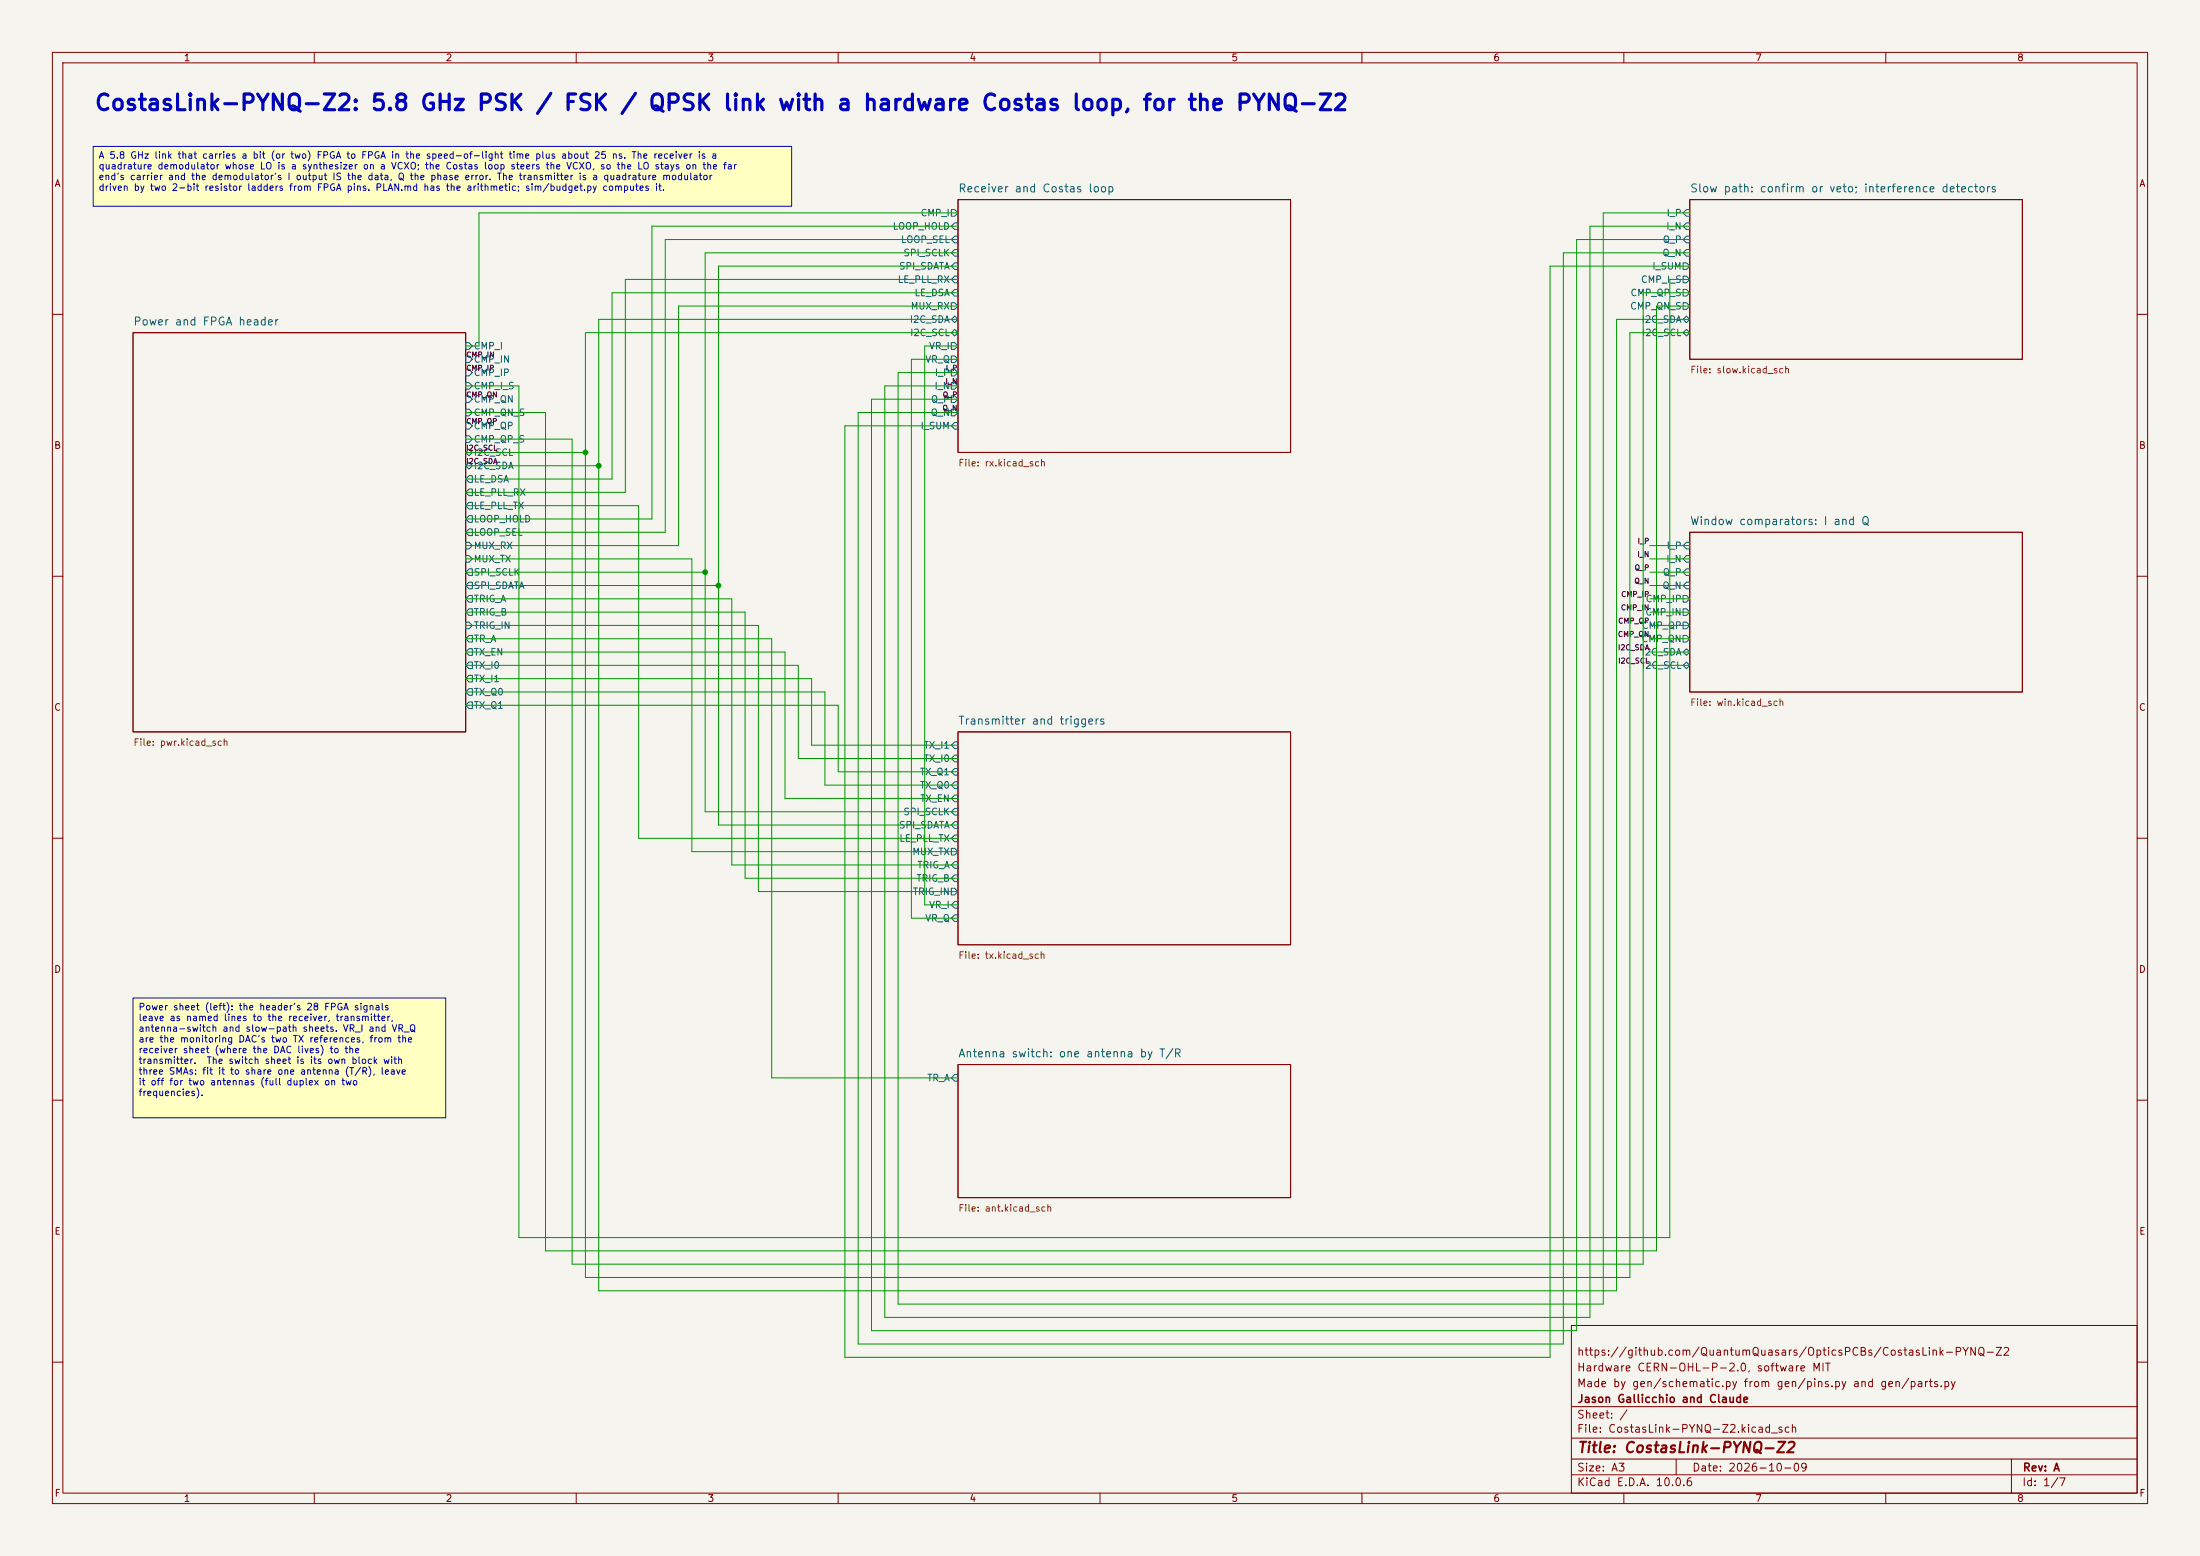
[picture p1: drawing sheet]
(kicad_sch
 (version 20260306)
 (generator "eeschema")
 (generator_version "10.0")
 (paper "A3")
 (title_block
  (title "CostasLink-PYNQ-Z2")
  (date "2026-10-09")
  (rev "A")
  (company "Jason Gallicchio and Claude")
  (comment 1 "Made by gen/schematic.py from gen/pins.py and gen/parts.py")
  (comment 2 "Hardware CERN-OHL-P-2.0, software MIT")
  (comment 3 "https://github.com/QuantumQuasars/OpticsPCBs/CostasLink-PYNQ-Z2"))
 (lib_symbols)
 (text "CostasLink-PYNQ-Z2: 5.8 GHz PSK / FSK / QPSK link with a hardware Costas loop, for the PYNQ-Z2"
  (exclude_from_sim no)
  (at 17.78 21.59 0)
  (effects (font (size 3 3)
    (bold yes)) (justify left bottom)))
 (text_box "A 5.8 GHz link that carries a bit (or two) FPGA to FPGA in the speed-of-light time plus about 25 ns. The receiver is a\nquadrature demodulator whose LO is a synthesizer on a VCXO; the Costas loop steers the VCXO, so the LO stays on the far\nend's carrier and the demodulator's I output IS the data, Q the phase error. The transmitter is a quadrature modulator\ndriven by two 2-bit resistor ladders from FPGA pins. PLAN.md has the arithmetic; sim/budget.py computes it."
  (exclude_from_sim no)
  (at 17.78 27.94 0)
  (size 133.35 11.43)
  (margins 0.9525 0.9525 0.9525 0.9525)
  (stroke (width 0) (type default))
  (fill (type color) (color 255 255 194 1))
  (effects (font (size 1.27 1.27)) (justify left top)))
 (text_box "Power sheet (left): the header's 28 FPGA signals\nleave as named lines to the receiver, transmitter,\nantenna-switch and slow-path sheets. VR_I and VR_Q\nare the monitoring DAC's two TX references, from the\nreceiver sheet (where the DAC lives) to the\ntransmitter.  The switch sheet is its own block with\nthree SMAs: fit it to share one antenna (T/R), leave\nit off for two antennas (full duplex on two\nfrequencies)."
  (exclude_from_sim no)
  (at 25.4 190.5 0)
  (size 59.69 22.86)
  (margins 0.9525 0.9525 0.9525 0.9525)
  (stroke (width 0) (type default))
  (fill (type color) (color 255 255 194 1))
  (effects (font (size 1.27 1.27)) (justify left top)))
 (junction
  (at 114.3 88.9)
  (diameter 0)
  (color 0 0 0 0))
 (junction
  (at 111.76 86.36)
  (diameter 0)
  (color 0 0 0 0))
 (junction
  (at 137.16 111.76)
  (diameter 0)
  (color 0 0 0 0))
 (junction
  (at 134.62 109.22)
  (diameter 0)
  (color 0 0 0 0))
 (wire
  (pts (xy 116.84 55.88) (xy 182.88 55.88))
  (stroke (width 0) (type default)))
 (wire
  (pts (xy 114.3 88.9) (xy 114.3 60.96))
  (stroke (width 0) (type default)))
 (wire
  (pts (xy 134.62 154.94) (xy 182.88 154.94))
  (stroke (width 0) (type default)))
 (wire
  (pts (xy 114.3 88.9) (xy 114.3 246.38))
  (stroke (width 0) (type default)))
 (wire
  (pts (xy 308.61 60.96) (xy 322.58 60.96))
  (stroke (width 0) (type default)))
 (wire
  (pts (xy 142.24 167.64) (xy 182.88 167.64))
  (stroke (width 0) (type default)))
 (wire
  (pts (xy 182.88 66.04) (xy 176.53 66.04))
  (stroke (width 0) (type default)))
 (wire
  (pts (xy 322.58 116.84) (xy 314.96 116.84))
  (stroke (width 0) (type default)))
 (wire
  (pts (xy 173.99 175.26) (xy 182.88 175.26))
  (stroke (width 0) (type default)))
 (wire
  (pts (xy 161.29 81.28) (xy 161.29 259.08))
  (stroke (width 0) (type default)))
 (wire
  (pts (xy 139.7 114.3) (xy 139.7 165.1))
  (stroke (width 0) (type default)))
 (wire
  (pts (xy 134.62 48.26) (xy 182.88 48.26))
  (stroke (width 0) (type default)))
 (wire
  (pts (xy 303.53 43.18) (xy 322.58 43.18))
  (stroke (width 0) (type default)))
 (wire
  (pts (xy 104.14 78.74) (xy 104.14 238.76))
  (stroke (width 0) (type default)))
 (wire
  (pts (xy 157.48 132.08) (xy 157.48 149.86))
  (stroke (width 0) (type default)))
 (wire
  (pts (xy 166.37 76.2) (xy 166.37 254))
  (stroke (width 0) (type default)))
 (wire
  (pts (xy 147.32 121.92) (xy 147.32 205.74))
  (stroke (width 0) (type default)))
 (wire
  (pts (xy 160.02 134.62) (xy 160.02 147.32))
  (stroke (width 0) (type default)))
 (wire
  (pts (xy 154.94 142.24) (xy 182.88 142.24))
  (stroke (width 0) (type default)))
 (wire
  (pts (xy 171.45 71.12) (xy 171.45 248.92))
  (stroke (width 0) (type default)))
 (wire
  (pts (xy 119.38 53.34) (xy 182.88 53.34))
  (stroke (width 0) (type default)))
 (wire
  (pts (xy 142.24 116.84) (xy 142.24 167.64))
  (stroke (width 0) (type default)))
 (wire
  (pts (xy 163.83 256.54) (xy 298.45 256.54))
  (stroke (width 0) (type default)))
 (wire
  (pts (xy 154.94 129.54) (xy 154.94 142.24))
  (stroke (width 0) (type default)))
 (wire
  (pts (xy 322.58 111.76) (xy 314.96 111.76))
  (stroke (width 0) (type default)))
 (wire
  (pts (xy 322.58 114.3) (xy 314.96 114.3))
  (stroke (width 0) (type default)))
 (wire
  (pts (xy 171.45 248.92) (xy 306.07 248.92))
  (stroke (width 0) (type default)))
 (wire
  (pts (xy 149.86 152.4) (xy 182.88 152.4))
  (stroke (width 0) (type default)))
 (wire
  (pts (xy 88.9 78.74) (xy 104.14 78.74))
  (stroke (width 0) (type default)))
 (wire
  (pts (xy 318.77 236.22) (xy 318.77 53.34))
  (stroke (width 0) (type default)))
 (wire
  (pts (xy 114.3 246.38) (xy 308.61 246.38))
  (stroke (width 0) (type default)))
 (wire
  (pts (xy 88.9 73.66) (xy 99.06 73.66))
  (stroke (width 0) (type default)))
 (wire
  (pts (xy 322.58 124.46) (xy 314.96 124.46))
  (stroke (width 0) (type default)))
 (wire
  (pts (xy 160.02 147.32) (xy 182.88 147.32))
  (stroke (width 0) (type default)))
 (wire
  (pts (xy 88.9 101.6) (xy 127 101.6))
  (stroke (width 0) (type default)))
 (wire
  (pts (xy 88.9 91.44) (xy 116.84 91.44))
  (stroke (width 0) (type default)))
 (wire
  (pts (xy 137.16 157.48) (xy 182.88 157.48))
  (stroke (width 0) (type default)))
 (wire
  (pts (xy 88.9 66.04) (xy 91.44 66.04))
  (stroke (width 0) (type default)))
 (wire
  (pts (xy 88.9 88.9) (xy 114.3 88.9))
  (stroke (width 0) (type default)))
 (wire
  (pts (xy 129.54 58.42) (xy 182.88 58.42))
  (stroke (width 0) (type default)))
 (wire
  (pts (xy 114.3 60.96) (xy 182.88 60.96))
  (stroke (width 0) (type default)))
 (wire
  (pts (xy 104.14 238.76) (xy 316.23 238.76))
  (stroke (width 0) (type default)))
 (wire
  (pts (xy 182.88 76.2) (xy 166.37 76.2))
  (stroke (width 0) (type default)))
 (wire
  (pts (xy 134.62 109.22) (xy 134.62 154.94))
  (stroke (width 0) (type default)))
 (wire
  (pts (xy 137.16 50.8) (xy 182.88 50.8))
  (stroke (width 0) (type default)))
 (wire
  (pts (xy 295.91 50.8) (xy 322.58 50.8))
  (stroke (width 0) (type default)))
 (wire
  (pts (xy 316.23 238.76) (xy 316.23 58.42))
  (stroke (width 0) (type default)))
 (wire
  (pts (xy 176.53 66.04) (xy 176.53 172.72))
  (stroke (width 0) (type default)))
 (wire
  (pts (xy 88.9 86.36) (xy 111.76 86.36))
  (stroke (width 0) (type default)))
 (wire
  (pts (xy 139.7 165.1) (xy 182.88 165.1))
  (stroke (width 0) (type default)))
 (wire
  (pts (xy 298.45 256.54) (xy 298.45 48.26))
  (stroke (width 0) (type default)))
 (wire
  (pts (xy 306.07 248.92) (xy 306.07 40.64))
  (stroke (width 0) (type default)))
 (wire
  (pts (xy 311.15 63.5) (xy 322.58 63.5))
  (stroke (width 0) (type default)))
 (wire
  (pts (xy 308.61 246.38) (xy 308.61 60.96))
  (stroke (width 0) (type default)))
 (wire
  (pts (xy 322.58 106.68) (xy 314.96 106.68))
  (stroke (width 0) (type default)))
 (wire
  (pts (xy 313.69 55.88) (xy 322.58 55.88))
  (stroke (width 0) (type default)))
 (wire
  (pts (xy 134.62 109.22) (xy 134.62 48.26))
  (stroke (width 0) (type default)))
 (wire
  (pts (xy 88.9 109.22) (xy 134.62 109.22))
  (stroke (width 0) (type default)))
 (wire
  (pts (xy 124.46 99.06) (xy 124.46 43.18))
  (stroke (width 0) (type default)))
 (wire
  (pts (xy 132.08 162.56) (xy 182.88 162.56))
  (stroke (width 0) (type default)))
 (wire
  (pts (xy 91.44 40.64) (xy 182.88 40.64))
  (stroke (width 0) (type default)))
 (wire
  (pts (xy 182.88 68.58) (xy 173.99 68.58))
  (stroke (width 0) (type default)))
 (wire
  (pts (xy 88.9 96.52) (xy 121.92 96.52))
  (stroke (width 0) (type default)))
 (wire
  (pts (xy 166.37 254) (xy 300.99 254))
  (stroke (width 0) (type default)))
 (wire
  (pts (xy 88.9 116.84) (xy 142.24 116.84))
  (stroke (width 0) (type default)))
 (wire
  (pts (xy 88.9 129.54) (xy 154.94 129.54))
  (stroke (width 0) (type default)))
 (wire
  (pts (xy 88.9 99.06) (xy 124.46 99.06))
  (stroke (width 0) (type default)))
 (wire
  (pts (xy 99.06 236.22) (xy 318.77 236.22))
  (stroke (width 0) (type default)))
 (wire
  (pts (xy 116.84 91.44) (xy 116.84 55.88))
  (stroke (width 0) (type default)))
 (wire
  (pts (xy 306.07 40.64) (xy 322.58 40.64))
  (stroke (width 0) (type default)))
 (wire
  (pts (xy 322.58 121.92) (xy 314.96 121.92))
  (stroke (width 0) (type default)))
 (wire
  (pts (xy 121.92 160.02) (xy 182.88 160.02))
  (stroke (width 0) (type default)))
 (wire
  (pts (xy 300.99 254) (xy 300.99 45.72))
  (stroke (width 0) (type default)))
 (wire
  (pts (xy 311.15 243.84) (xy 311.15 63.5))
  (stroke (width 0) (type default)))
 (wire
  (pts (xy 313.69 241.3) (xy 313.69 55.88))
  (stroke (width 0) (type default)))
 (wire
  (pts (xy 182.88 81.28) (xy 161.29 81.28))
  (stroke (width 0) (type default)))
 (wire
  (pts (xy 298.45 48.26) (xy 322.58 48.26))
  (stroke (width 0) (type default)))
 (wire
  (pts (xy 163.83 78.74) (xy 163.83 256.54))
  (stroke (width 0) (type default)))
 (wire
  (pts (xy 182.88 71.12) (xy 171.45 71.12))
  (stroke (width 0) (type default)))
 (wire
  (pts (xy 182.88 73.66) (xy 168.91 73.66))
  (stroke (width 0) (type default)))
 (wire
  (pts (xy 109.22 83.82) (xy 109.22 241.3))
  (stroke (width 0) (type default)))
 (wire
  (pts (xy 144.78 170.18) (xy 182.88 170.18))
  (stroke (width 0) (type default)))
 (wire
  (pts (xy 99.06 73.66) (xy 99.06 236.22))
  (stroke (width 0) (type default)))
 (wire
  (pts (xy 119.38 93.98) (xy 119.38 53.34))
  (stroke (width 0) (type default)))
 (wire
  (pts (xy 168.91 251.46) (xy 303.53 251.46))
  (stroke (width 0) (type default)))
 (wire
  (pts (xy 137.16 111.76) (xy 137.16 157.48))
  (stroke (width 0) (type default)))
 (wire
  (pts (xy 121.92 96.52) (xy 121.92 160.02))
  (stroke (width 0) (type default)))
 (wire
  (pts (xy 168.91 73.66) (xy 168.91 251.46))
  (stroke (width 0) (type default)))
 (wire
  (pts (xy 295.91 259.08) (xy 295.91 50.8))
  (stroke (width 0) (type default)))
 (wire
  (pts (xy 88.9 121.92) (xy 147.32 121.92))
  (stroke (width 0) (type default)))
 (wire
  (pts (xy 88.9 124.46) (xy 149.86 124.46))
  (stroke (width 0) (type default)))
 (wire
  (pts (xy 88.9 93.98) (xy 119.38 93.98))
  (stroke (width 0) (type default)))
 (wire
  (pts (xy 88.9 106.68) (xy 132.08 106.68))
  (stroke (width 0) (type default)))
 (wire
  (pts (xy 111.76 86.36) (xy 111.76 63.5))
  (stroke (width 0) (type default)))
 (wire
  (pts (xy 157.48 149.86) (xy 182.88 149.86))
  (stroke (width 0) (type default)))
 (wire
  (pts (xy 316.23 58.42) (xy 322.58 58.42))
  (stroke (width 0) (type default)))
 (wire
  (pts (xy 322.58 104.14) (xy 314.96 104.14))
  (stroke (width 0) (type default)))
 (wire
  (pts (xy 88.9 132.08) (xy 157.48 132.08))
  (stroke (width 0) (type default)))
 (wire
  (pts (xy 322.58 127) (xy 314.96 127))
  (stroke (width 0) (type default)))
 (wire
  (pts (xy 124.46 43.18) (xy 182.88 43.18))
  (stroke (width 0) (type default)))
 (wire
  (pts (xy 147.32 205.74) (xy 182.88 205.74))
  (stroke (width 0) (type default)))
 (wire
  (pts (xy 88.9 134.62) (xy 160.02 134.62))
  (stroke (width 0) (type default)))
 (wire
  (pts (xy 111.76 63.5) (xy 182.88 63.5))
  (stroke (width 0) (type default)))
 (wire
  (pts (xy 176.53 172.72) (xy 182.88 172.72))
  (stroke (width 0) (type default)))
 (wire
  (pts (xy 88.9 104.14) (xy 129.54 104.14))
  (stroke (width 0) (type default)))
 (wire
  (pts (xy 149.86 124.46) (xy 149.86 152.4))
  (stroke (width 0) (type default)))
 (wire
  (pts (xy 88.9 83.82) (xy 109.22 83.82))
  (stroke (width 0) (type default)))
 (wire
  (pts (xy 152.4 144.78) (xy 182.88 144.78))
  (stroke (width 0) (type default)))
 (wire
  (pts (xy 111.76 86.36) (xy 111.76 243.84))
  (stroke (width 0) (type default)))
 (wire
  (pts (xy 322.58 119.38) (xy 314.96 119.38))
  (stroke (width 0) (type default)))
 (wire
  (pts (xy 300.99 45.72) (xy 322.58 45.72))
  (stroke (width 0) (type default)))
 (wire
  (pts (xy 127 101.6) (xy 127 45.72))
  (stroke (width 0) (type default)))
 (wire
  (pts (xy 129.54 104.14) (xy 129.54 58.42))
  (stroke (width 0) (type default)))
 (wire
  (pts (xy 152.4 127) (xy 152.4 144.78))
  (stroke (width 0) (type default)))
 (wire
  (pts (xy 161.29 259.08) (xy 295.91 259.08))
  (stroke (width 0) (type default)))
 (wire
  (pts (xy 303.53 251.46) (xy 303.53 43.18))
  (stroke (width 0) (type default)))
 (wire
  (pts (xy 322.58 109.22) (xy 314.96 109.22))
  (stroke (width 0) (type default)))
 (wire
  (pts (xy 127 45.72) (xy 182.88 45.72))
  (stroke (width 0) (type default)))
 (wire
  (pts (xy 109.22 241.3) (xy 313.69 241.3))
  (stroke (width 0) (type default)))
 (wire
  (pts (xy 88.9 111.76) (xy 137.16 111.76))
  (stroke (width 0) (type default)))
 (wire
  (pts (xy 88.9 119.38) (xy 144.78 119.38))
  (stroke (width 0) (type default)))
 (wire
  (pts (xy 111.76 243.84) (xy 311.15 243.84))
  (stroke (width 0) (type default)))
 (wire
  (pts (xy 144.78 119.38) (xy 144.78 170.18))
  (stroke (width 0) (type default)))
 (wire
  (pts (xy 173.99 68.58) (xy 173.99 175.26))
  (stroke (width 0) (type default)))
 (wire
  (pts (xy 137.16 111.76) (xy 137.16 50.8))
  (stroke (width 0) (type default)))
 (wire
  (pts (xy 88.9 127) (xy 152.4 127))
  (stroke (width 0) (type default)))
 (wire
  (pts (xy 318.77 53.34) (xy 322.58 53.34))
  (stroke (width 0) (type default)))
 (wire
  (pts (xy 132.08 106.68) (xy 132.08 162.56))
  (stroke (width 0) (type default)))
 (wire
  (pts (xy 91.44 66.04) (xy 91.44 40.64))
  (stroke (width 0) (type default)))
 (wire
  (pts (xy 182.88 78.74) (xy 163.83 78.74))
  (stroke (width 0) (type default)))
 (wire
  (pts (xy 88.9 114.3) (xy 139.7 114.3))
  (stroke (width 0) (type default)))
 (label "CMP_QN"
  (at 88.9 76.2 0)
  (effects (font (size 1 1)) (justify left bottom)))
 (label "CMP_QN"
  (at 314.96 121.92 180)
  (effects (font (size 1 1)) (justify right bottom)))
 (label "Q_N"
  (at 182.88 78.74 180)
  (effects (font (size 1 1)) (justify right bottom)))
 (label "CMP_IN"
  (at 314.96 116.84 180)
  (effects (font (size 1 1)) (justify right bottom)))
 (label "CMP_IP"
  (at 88.9 71.12 0)
  (effects (font (size 1 1)) (justify left bottom)))
 (label "CMP_QP"
  (at 88.9 81.28 0)
  (effects (font (size 1 1)) (justify left bottom)))
 (label "I_P"
  (at 314.96 104.14 180)
  (effects (font (size 1 1)) (justify right bottom)))
 (label "I_N"
  (at 314.96 106.68 180)
  (effects (font (size 1 1)) (justify right bottom)))
 (label "CMP_IN"
  (at 88.9 68.58 0)
  (effects (font (size 1 1)) (justify left bottom)))
 (label "I2C_SDA"
  (at 88.9 88.9 0)
  (effects (font (size 1 1)) (justify left bottom)))
 (label "I2C_SDA"
  (at 314.96 124.46 180)
  (effects (font (size 1 1)) (justify right bottom)))
 (label "Q_P"
  (at 314.96 109.22 180)
  (effects (font (size 1 1)) (justify right bottom)))
 (label "Q_N"
  (at 314.96 111.76 180)
  (effects (font (size 1 1)) (justify right bottom)))
 (label "I_N"
  (at 182.88 73.66 180)
  (effects (font (size 1 1)) (justify right bottom)))
 (label "Q_P"
  (at 182.88 76.2 180)
  (effects (font (size 1 1)) (justify right bottom)))
 (label "I2C_SCL"
  (at 88.9 86.36 0)
  (effects (font (size 1 1)) (justify left bottom)))
 (label "I2C_SCL"
  (at 314.96 127 180)
  (effects (font (size 1 1)) (justify right bottom)))
 (label "I_P"
  (at 182.88 71.12 180)
  (effects (font (size 1 1)) (justify right bottom)))
 (label "CMP_QP"
  (at 314.96 119.38 180)
  (effects (font (size 1 1)) (justify right bottom)))
 (label "CMP_IP"
  (at 314.96 114.3 180)
  (effects (font (size 1 1)) (justify right bottom)))
 (sheet
  (at 322.58 38.1)
  (size 63.5 30.48)
  (exclude_from_sim no)
  (in_bom yes)
  (on_board yes)
  (dnp no)
  (stroke (width 0.1524) (type solid))
  (fill (color 0 0 0 0))
  (property "Sheetname" "Slow path: confirm or veto; interference detectors" (at 322.58 36.83 0) (show_name no) (do_not_autoplace no) (effects (font (size 1.524 1.524)) (justify left bottom)))
  (property "Sheetfile" "slow.kicad_sch" (at 322.58 69.85 0) (show_name no) (do_not_autoplace no) (effects (font (size 1.27 1.27)) (justify left top)))
  (pin "I_P" input (at 322.58 40.64 180) (effects (font (size 1.27 1.27)) (justify right)))
  (pin "I_N" input (at 322.58 43.18 180) (effects (font (size 1.27 1.27)) (justify right)))
  (pin "Q_P" input (at 322.58 45.72 180) (effects (font (size 1.27 1.27)) (justify right)))
  (pin "Q_N" input (at 322.58 48.26 180) (effects (font (size 1.27 1.27)) (justify right)))
  (pin "I_SUM" output (at 322.58 50.8 180) (effects (font (size 1.27 1.27)) (justify right)))
  (pin "CMP_I_S" output (at 322.58 53.34 180) (effects (font (size 1.27 1.27)) (justify right)))
  (pin "CMP_QP_S" output (at 322.58 55.88 180) (effects (font (size 1.27 1.27)) (justify right)))
  (pin "CMP_QN_S" output (at 322.58 58.42 180) (effects (font (size 1.27 1.27)) (justify right)))
  (pin "I2C_SDA" bidirectional (at 322.58 60.96 180) (effects (font (size 1.27 1.27)) (justify right)))
  (pin "I2C_SCL" bidirectional (at 322.58 63.5 180) (effects (font (size 1.27 1.27)) (justify right))))
 (sheet
  (at 25.4 63.5)
  (size 63.5 76.2)
  (exclude_from_sim no)
  (in_bom yes)
  (on_board yes)
  (dnp no)
  (stroke (width 0.1524) (type solid))
  (fill (color 0 0 0 0))
  (property "Sheetname" "Power and FPGA header" (at 25.4 62.23 0) (show_name no) (do_not_autoplace no) (effects (font (size 1.524 1.524)) (justify left bottom)))
  (property "Sheetfile" "pwr.kicad_sch" (at 25.4 140.97 0) (show_name no) (do_not_autoplace no) (effects (font (size 1.27 1.27)) (justify left top)))
  (pin "CMP_I" input (at 88.9 66.04 0) (effects (font (size 1.27 1.27)) (justify left)))
  (pin "CMP_IN" input (at 88.9 68.58 0) (effects (font (size 1.27 1.27)) (justify left)))
  (pin "CMP_IP" input (at 88.9 71.12 0) (effects (font (size 1.27 1.27)) (justify left)))
  (pin "CMP_I_S" input (at 88.9 73.66 0) (effects (font (size 1.27 1.27)) (justify left)))
  (pin "CMP_QN" input (at 88.9 76.2 0) (effects (font (size 1.27 1.27)) (justify left)))
  (pin "CMP_QN_S" input (at 88.9 78.74 0) (effects (font (size 1.27 1.27)) (justify left)))
  (pin "CMP_QP" input (at 88.9 81.28 0) (effects (font (size 1.27 1.27)) (justify left)))
  (pin "CMP_QP_S" input (at 88.9 83.82 0) (effects (font (size 1.27 1.27)) (justify left)))
  (pin "I2C_SCL" bidirectional (at 88.9 86.36 0) (effects (font (size 1.27 1.27)) (justify left)))
  (pin "I2C_SDA" bidirectional (at 88.9 88.9 0) (effects (font (size 1.27 1.27)) (justify left)))
  (pin "LE_DSA" output (at 88.9 91.44 0) (effects (font (size 1.27 1.27)) (justify left)))
  (pin "LE_PLL_RX" output (at 88.9 93.98 0) (effects (font (size 1.27 1.27)) (justify left)))
  (pin "LE_PLL_TX" output (at 88.9 96.52 0) (effects (font (size 1.27 1.27)) (justify left)))
  (pin "LOOP_HOLD" output (at 88.9 99.06 0) (effects (font (size 1.27 1.27)) (justify left)))
  (pin "LOOP_SEL" output (at 88.9 101.6 0) (effects (font (size 1.27 1.27)) (justify left)))
  (pin "MUX_RX" input (at 88.9 104.14 0) (effects (font (size 1.27 1.27)) (justify left)))
  (pin "MUX_TX" input (at 88.9 106.68 0) (effects (font (size 1.27 1.27)) (justify left)))
  (pin "SPI_SCLK" output (at 88.9 109.22 0) (effects (font (size 1.27 1.27)) (justify left)))
  (pin "SPI_SDATA" output (at 88.9 111.76 0) (effects (font (size 1.27 1.27)) (justify left)))
  (pin "TRIG_A" output (at 88.9 114.3 0) (effects (font (size 1.27 1.27)) (justify left)))
  (pin "TRIG_B" output (at 88.9 116.84 0) (effects (font (size 1.27 1.27)) (justify left)))
  (pin "TRIG_IN" input (at 88.9 119.38 0) (effects (font (size 1.27 1.27)) (justify left)))
  (pin "TR_A" output (at 88.9 121.92 0) (effects (font (size 1.27 1.27)) (justify left)))
  (pin "TX_EN" output (at 88.9 124.46 0) (effects (font (size 1.27 1.27)) (justify left)))
  (pin "TX_I0" output (at 88.9 127 0) (effects (font (size 1.27 1.27)) (justify left)))
  (pin "TX_I1" output (at 88.9 129.54 0) (effects (font (size 1.27 1.27)) (justify left)))
  (pin "TX_Q0" output (at 88.9 132.08 0) (effects (font (size 1.27 1.27)) (justify left)))
  (pin "TX_Q1" output (at 88.9 134.62 0) (effects (font (size 1.27 1.27)) (justify left))))
 (sheet
  (at 322.58 101.6)
  (size 63.5 30.48)
  (exclude_from_sim no)
  (in_bom yes)
  (on_board yes)
  (dnp no)
  (stroke (width 0.1524) (type solid))
  (fill (color 0 0 0 0))
  (property "Sheetname" "Window comparators: I and Q" (at 322.58 100.33 0) (show_name no) (do_not_autoplace no) (effects (font (size 1.524 1.524)) (justify left bottom)))
  (property "Sheetfile" "win.kicad_sch" (at 322.58 133.35 0) (show_name no) (do_not_autoplace no) (effects (font (size 1.27 1.27)) (justify left top)))
  (pin "I_P" input (at 322.58 104.14 180) (effects (font (size 1.27 1.27)) (justify right)))
  (pin "I_N" input (at 322.58 106.68 180) (effects (font (size 1.27 1.27)) (justify right)))
  (pin "Q_P" input (at 322.58 109.22 180) (effects (font (size 1.27 1.27)) (justify right)))
  (pin "Q_N" input (at 322.58 111.76 180) (effects (font (size 1.27 1.27)) (justify right)))
  (pin "CMP_IP" output (at 322.58 114.3 180) (effects (font (size 1.27 1.27)) (justify right)))
  (pin "CMP_IN" output (at 322.58 116.84 180) (effects (font (size 1.27 1.27)) (justify right)))
  (pin "CMP_QP" output (at 322.58 119.38 180) (effects (font (size 1.27 1.27)) (justify right)))
  (pin "CMP_QN" output (at 322.58 121.92 180) (effects (font (size 1.27 1.27)) (justify right)))
  (pin "I2C_SDA" bidirectional (at 322.58 124.46 180) (effects (font (size 1.27 1.27)) (justify right)))
  (pin "I2C_SCL" bidirectional (at 322.58 127 180) (effects (font (size 1.27 1.27)) (justify right))))
 (sheet
  (at 182.88 203.2)
  (size 63.5 25.4)
  (exclude_from_sim no)
  (in_bom yes)
  (on_board yes)
  (dnp no)
  (stroke (width 0.1524) (type solid))
  (fill (color 0 0 0 0))
  (property "Sheetname" "Antenna switch: one antenna by T/R" (at 182.88 201.93 0) (show_name no) (do_not_autoplace no) (effects (font (size 1.524 1.524)) (justify left bottom)))
  (property "Sheetfile" "ant.kicad_sch" (at 182.88 229.87 0) (show_name no) (do_not_autoplace no) (effects (font (size 1.27 1.27)) (justify left top)))
  (pin "TR_A" input (at 182.88 205.74 180) (effects (font (size 1.27 1.27)) (justify right))))
 (sheet
  (at 182.88 38.1)
  (size 63.5 48.26)
  (exclude_from_sim no)
  (in_bom yes)
  (on_board yes)
  (dnp no)
  (stroke (width 0.1524) (type solid))
  (fill (color 0 0 0 0))
  (property "Sheetname" "Receiver and Costas loop" (at 182.88 36.83 0) (show_name no) (do_not_autoplace no) (effects (font (size 1.524 1.524)) (justify left bottom)))
  (property "Sheetfile" "rx.kicad_sch" (at 182.88 87.63 0) (show_name no) (do_not_autoplace no) (effects (font (size 1.27 1.27)) (justify left top)))
  (pin "CMP_I" output (at 182.88 40.64 180) (effects (font (size 1.27 1.27)) (justify right)))
  (pin "LOOP_HOLD" input (at 182.88 43.18 180) (effects (font (size 1.27 1.27)) (justify right)))
  (pin "LOOP_SEL" input (at 182.88 45.72 180) (effects (font (size 1.27 1.27)) (justify right)))
  (pin "SPI_SCLK" input (at 182.88 48.26 180) (effects (font (size 1.27 1.27)) (justify right)))
  (pin "SPI_SDATA" input (at 182.88 50.8 180) (effects (font (size 1.27 1.27)) (justify right)))
  (pin "LE_PLL_RX" input (at 182.88 53.34 180) (effects (font (size 1.27 1.27)) (justify right)))
  (pin "LE_DSA" input (at 182.88 55.88 180) (effects (font (size 1.27 1.27)) (justify right)))
  (pin "MUX_RX" output (at 182.88 58.42 180) (effects (font (size 1.27 1.27)) (justify right)))
  (pin "I2C_SDA" bidirectional (at 182.88 60.96 180) (effects (font (size 1.27 1.27)) (justify right)))
  (pin "I2C_SCL" bidirectional (at 182.88 63.5 180) (effects (font (size 1.27 1.27)) (justify right)))
  (pin "VR_I" output (at 182.88 66.04 180) (effects (font (size 1.27 1.27)) (justify right)))
  (pin "VR_Q" output (at 182.88 68.58 180) (effects (font (size 1.27 1.27)) (justify right)))
  (pin "I_P" output (at 182.88 71.12 180) (effects (font (size 1.27 1.27)) (justify right)))
  (pin "I_N" output (at 182.88 73.66 180) (effects (font (size 1.27 1.27)) (justify right)))
  (pin "Q_P" output (at 182.88 76.2 180) (effects (font (size 1.27 1.27)) (justify right)))
  (pin "Q_N" output (at 182.88 78.74 180) (effects (font (size 1.27 1.27)) (justify right)))
  (pin "I_SUM" input (at 182.88 81.28 180) (effects (font (size 1.27 1.27)) (justify right))))
 (sheet
  (at 182.88 139.7)
  (size 63.5 40.64)
  (exclude_from_sim no)
  (in_bom yes)
  (on_board yes)
  (dnp no)
  (stroke (width 0.1524) (type solid))
  (fill (color 0 0 0 0))
  (property "Sheetname" "Transmitter and triggers" (at 182.88 138.43 0) (show_name no) (do_not_autoplace no) (effects (font (size 1.524 1.524)) (justify left bottom)))
  (property "Sheetfile" "tx.kicad_sch" (at 182.88 181.61 0) (show_name no) (do_not_autoplace no) (effects (font (size 1.27 1.27)) (justify left top)))
  (pin "TX_I1" input (at 182.88 142.24 180) (effects (font (size 1.27 1.27)) (justify right)))
  (pin "TX_I0" input (at 182.88 144.78 180) (effects (font (size 1.27 1.27)) (justify right)))
  (pin "TX_Q1" input (at 182.88 147.32 180) (effects (font (size 1.27 1.27)) (justify right)))
  (pin "TX_Q0" input (at 182.88 149.86 180) (effects (font (size 1.27 1.27)) (justify right)))
  (pin "TX_EN" input (at 182.88 152.4 180) (effects (font (size 1.27 1.27)) (justify right)))
  (pin "SPI_SCLK" input (at 182.88 154.94 180) (effects (font (size 1.27 1.27)) (justify right)))
  (pin "SPI_SDATA" input (at 182.88 157.48 180) (effects (font (size 1.27 1.27)) (justify right)))
  (pin "LE_PLL_TX" input (at 182.88 160.02 180) (effects (font (size 1.27 1.27)) (justify right)))
  (pin "MUX_TX" output (at 182.88 162.56 180) (effects (font (size 1.27 1.27)) (justify right)))
  (pin "TRIG_A" input (at 182.88 165.1 180) (effects (font (size 1.27 1.27)) (justify right)))
  (pin "TRIG_B" input (at 182.88 167.64 180) (effects (font (size 1.27 1.27)) (justify right)))
  (pin "TRIG_IN" output (at 182.88 170.18 180) (effects (font (size 1.27 1.27)) (justify right)))
  (pin "VR_I" input (at 182.88 172.72 180) (effects (font (size 1.27 1.27)) (justify right)))
  (pin "VR_Q" input (at 182.88 175.26 180) (effects (font (size 1.27 1.27)) (justify right))))
 (sheet_instances
  (path ""
   (page "1"))))
